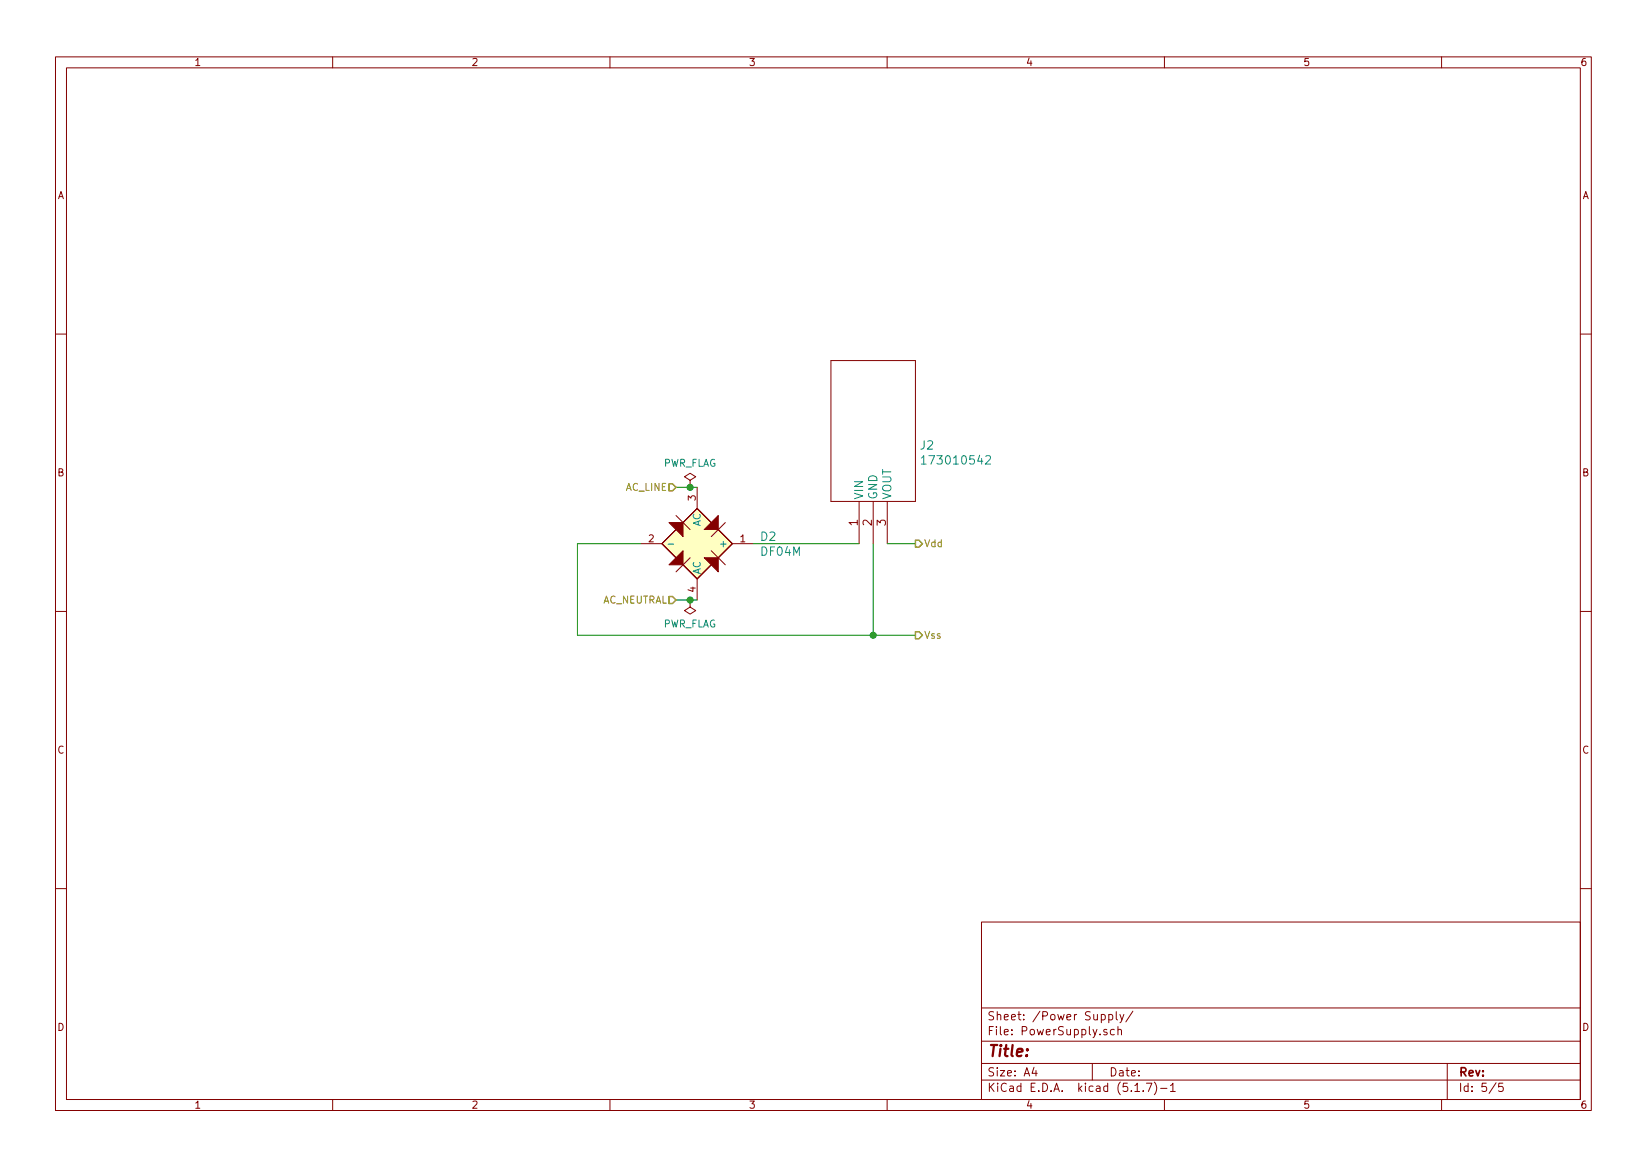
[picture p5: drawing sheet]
<svg xmlns="http://www.w3.org/2000/svg" width="297mm" height="210mm" viewBox="0 0 297 210" stroke-linecap="round" stroke-linejoin="round" font-family="sans-serif">
<g fill="none" stroke="#840000" stroke-width=".18">
<path d="M10 10.3h277v189.9h-277zM12 12.2h273v186.1h-273zM60 10.3v1.9M110 10.3v1.9M160 10.3v1.9M210 10.3v1.9M260 10.3v1.9M10 60.2h2M149.9 65h15.2v25.4h-15.2zM285 60.2h2M115.6 98h3.8M119.4 98l6.3-6.3 6.4 6.3-6.4 6.4z"/>
<path d="M121.9 95.5l-2.5 2.5 2.5 2.6M121.9 93l2.6 2.5M123.2 94.2l2.5-2.5 2.6 2.5M124.5 86.6l1-.6-1-.7-1.1 .7 1.1 .6v1.3M124.5 87.9h.1M125.7 87.9v3.8M128.3 99.3l2.5 2.5M129.5 95.5l2.6 2.5-2.6 2.6M130.8 94.2l-2.5 2.6M132.1 98h3.8M154.9 90.4v7.6M157.5 90.4v7.6"/>
<path d="M160 90.4v7.6M10 110.3h2M123.2 101.8l2.5 2.6 2.6-2.6M124.5 108.2v1.3l1 .6-1 .6-1.1-.6 1.1-.6M124.5 108.2h.1M124.5 100.6l-2.6 2.5M125.7 104.4v3.8M285 110.3h2M10 160.2h2M177 166.3h108v32h-108zM285 160.2h2M60 198.3v1.9"/>
<path d="M110 198.3v1.9M160 198.3v1.9M177 194.8h108M177 191.8h108M177 187.8h108M177 181.8h108M186.5 192.5l-.4 1h1M186.8 193v1M197 191.8v3M199.6 185.7l-.3-.1-.2 .2v.2l.5 .2v.3h-.5M200 183l.4-.1 .3 .3-.1 .6h-.6M200 182.9v1.5"/>
<path d="M201 185.7l-.4-.1-.3 .3v.6l.3 .1 .4-.1M201.3 182.4v1.3l.2 .2M201.6 185.7l.2-.1 .4 .1 .1 .9M201.6 185.1v1.5M202 182.9l.3 1M202.7 182.9l-.5 1.4-.2 .1M204.3 182.3l-1.3 2M204.7 196.8h.8M206.2 196.7v.1M206.8 195.3h.9l-.6 1.5M208.2 195.1a1.71 1.71 0 0 1 0 2.3M209.3 196.3h1.2"/>
<path d="M210 198.3v1.9M211.1 195.8l.4-.5v1.5M211.1 196.8h.9M260 198.3v1.9M261 191.8v6.5M269.8 195.2l-1.2 2M271 195.3h-.7v.7l.2-.1 .5 .1 .1 .2-.1 .5-.2 .1-.5-.1"/>
</g>
<path d="M119.4 98l6.3-6.3 6.4 6.3-6.4 6.4z" fill="#ffffc2" stroke="#ffffc2" stroke-width=".18"/>
<g fill="#840000" stroke="#840000" stroke-width=".18">
<path d="M120.6 94.2h2.6v2.6z"/>
<path d="M127 100.6h2.5v2.5z"/>
<path d="M129.5 93v2.5h-2.5z"/>
<path d="M120.6 101.8l2.6-2.5v2.5z"/>
</g>
<path d="M120.5 98.1h1M166.2 82.6l.4-.4v1.5M166.2 83.7h.8M177.8 82.3l.6-.1 .2 .1v.3l-.9 1.1h.9" fill="none" stroke="#008484" stroke-width=".18"/>
<path d="M115.6 98h-11.5v16.5h61M121.9 87.9h3.8M135.9 98h19M157.5 98v16.5M160 98h5.1M121.9 108.2h3.8" fill="none" stroke="#008400" stroke-width=".18"/>
<path d="M120.6 87.2h.7l.6 .7-.6 .6h-.7zM165.1 97.4h.6l.7 .6-.7 .7h-.6zM120.6 107.6h.7l.6 .6-.6 .6h-.7zM165.1 113.9h.6l.7 .6-.7 .7h-.6z" fill="none" stroke="#848400" stroke-width=".25"/>
<g fill="#008400" stroke="#008400" stroke-width=".25">
<circle cx="157.5" cy="114.5" r=".51"/>
<circle cx="124.5" cy="87.9" r=".51"/>
<circle cx="124.5" cy="108.2" r=".51"/>
</g>
<text font-size="2.8" fill="#840000" x="178" y="190.5">Title:</text>
<g font-size="2.1" fill="#008484">
<text x="166" y="81.1">J2</text>
<text x="167.1" y="83.8">173010542</text>
<text x="155.7" y="90.2" transform="rotate(-90 155.7 90.2)">VIN</text>
<text x="158.2" y="90.2" transform="rotate(-90 158.2 90.2)">GND</text>
<text x="160.8" y="90.2" transform="rotate(-90 160.8 90.2)">VOUT</text>
<text x="137.2" y="97.5">D2</text>
<text x="137.3" y="100.2">DF04M</text>
</g>
<g font-size="2.1" fill="#840000">
<text x="154.7" y="94.8" transform="rotate(-90 154.7 94.8)">1</text>
<text x="157.2" y="94.8" transform="rotate(-90 157.2 94.8)">2</text>
<text x="159.8" y="94.8" transform="rotate(-90 159.8 94.8)">3</text>
<text x="178" y="184">Sheet: /Power Supply/</text>
<text x="178" y="186.7">File: PowerSupply.sch</text>
<text x="178" y="196.9">KiCad E.D.A. kicad (5.1.7)-1</text>
<text x="178" y="194.1">Size: A4</text>
<text x="200" y="194.1">Date:</text>
<text x="263" y="194.1">Rev:</text>
<text x="263" y="196.9">Id: 5/5</text>
</g>
<g font-size="1.8" fill="#840000">
<text x="35" y="11.9">1</text>
<text x="85" y="11.9">2</text>
<text x="135" y="11.9">3</text>
<text x="185" y="11.9">4</text>
<text x="235" y="11.9">5</text>
<text x="285" y="11.9">6</text>
<text x="10.4" y="35.9">A</text>
<text x="285.4" y="35.9">A</text>
<text x="10.4" y="85.9">B</text>
<text x="285.4" y="85.9">B</text>
<text x="125.5" y="90.3" transform="rotate(-90 125.5 90.3)">3</text>
<text x="117" y="97.8">2</text>
<text x="133.5" y="97.8">1</text>
<text x="125.5" y="106.8" transform="rotate(-90 125.5 106.8)">4</text>
<text x="10.4" y="135.9">C</text>
<text x="285.4" y="135.9">C</text>
<text x="10.4" y="185.9">D</text>
<text x="285.4" y="185.9">D</text>
<text x="35" y="199.9">1</text>
<text x="85" y="199.9">2</text>
<text x="135" y="199.9">3</text>
<text x="185" y="199.9">4</text>
<text x="235" y="199.9">5</text>
<text x="285" y="199.9">6</text>
</g>
<g font-size="1.8" fill="#848400">
<text x="112.8" y="88.5">AC_LINE</text>
<text x="166.6" y="98.7">Vdd</text>
<text x="108.4" y="108.8">AC_NEUTRAL</text>
<text x="166.6" y="115.2">Vss</text>
</g>
<g font-size="1.8" fill="#008484">
<text x="119.5" y="84.2">PWR_FLAG</text>
<text x="126.4" y="95" transform="rotate(-90 126.4 95)">AC</text>
<text x="130.3" y="98.7">+</text>
<text x="126.4" y="103.6" transform="rotate(-90 126.4 103.6)">AC</text>
<text x="119.5" y="113.2">PWR_FLAG</text>
</g>
</svg>
